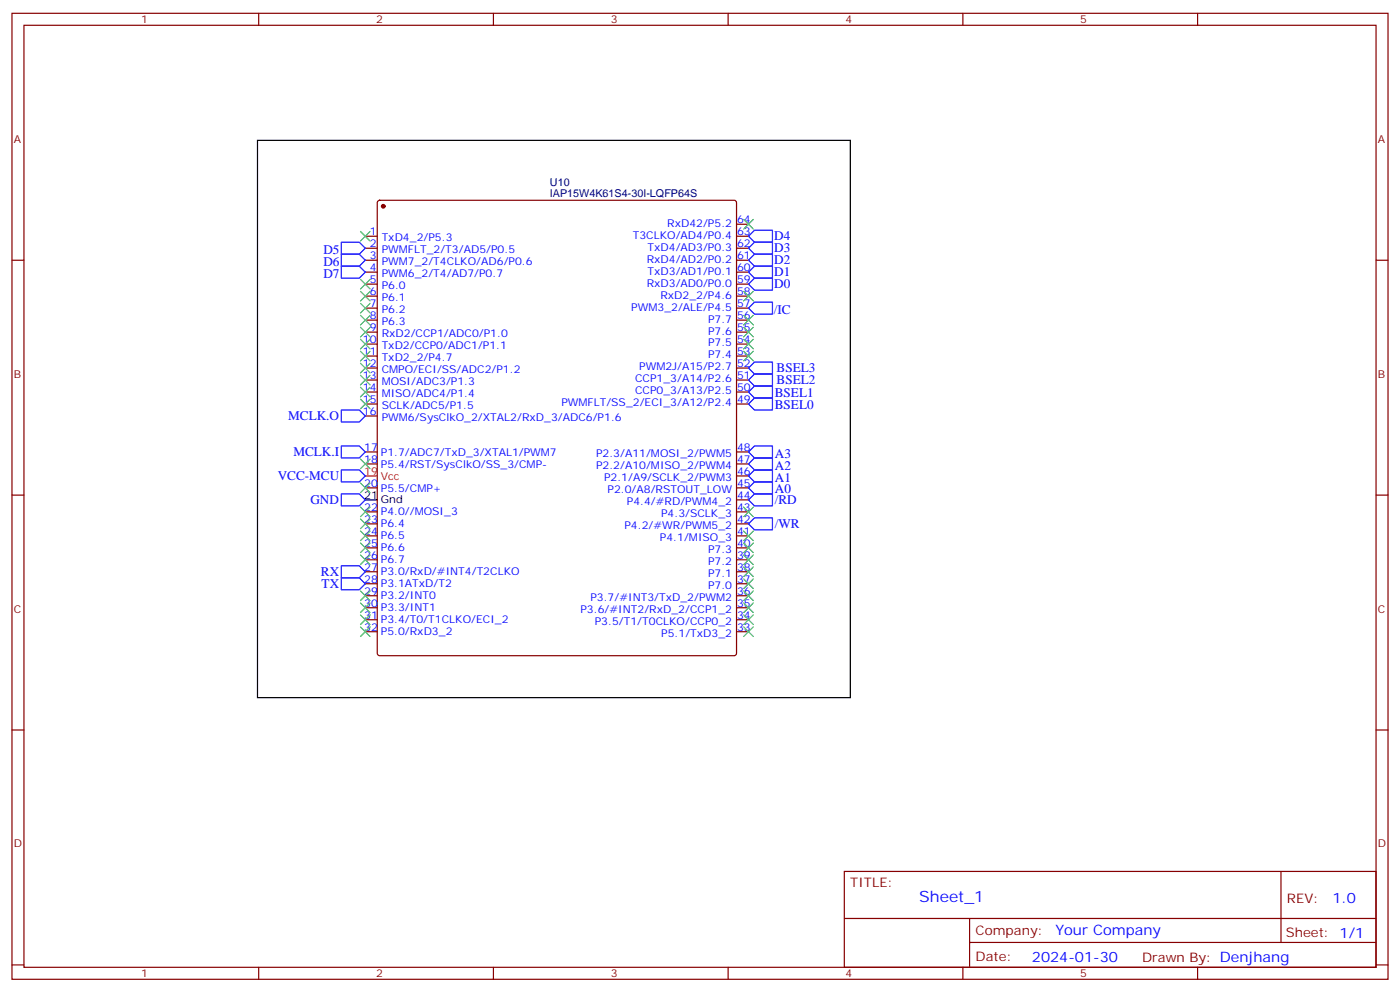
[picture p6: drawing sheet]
<svg xmlns="http://www.w3.org/2000/svg" width="412mm" height="292mm" viewBox="0 0 412 292" stroke-linecap="round" stroke-linejoin="round" font-family="sans-serif">
<g fill="none" stroke="#870000" stroke-width=".35">
<path d="M3.5 3.9h405.4v284.4h-405.4zM7.1 7.4h398.2v277.3h-398.2zM76.2 3.9v3.5M145.3 3.9v3.5M214.5 3.9v3.5M283.6 3.9v3.5M352.8 3.9v3.5M111.4 59.2l.4-.3h104.5l.5 .3 .2 .5v132.6l-.3 .5-.4 .2h-104.5l-.5-.2-.2-.5v-132.6zM3.5 76.6h3.6M107.6 76.6h3.5M107.6 69.5h3.5M107.6 73.1h3.5"/>
<path d="M217 76.6h3.5M217 69.5h3.5M217 73.1h3.5M217 66h3.5M405.3 76.6h3.6M107.6 80.1h3.5M107.6 83.6h3.5M107.6 87.2h3.5M107.6 90.7h3.5M107.6 94.2h3.5M107.6 97.8h3.5M217 80.1h3.5"/>
<path d="M217 83.6h3.5M217 87.2h3.5M217 90.7h3.5M217 94.2h3.5M217 97.8h3.5M107.6 101.3h3.5M107.6 104.8h3.5M107.6 108.3h3.5M107.6 111.9h3.5M107.6 115.4h3.5M107.6 118.9h3.5M217 101.3h3.5"/>
<path d="M217 104.8h3.5M217 108.3h3.5M217 111.9h3.5M217 115.4h3.5M217 118.9h3.5M107.6 122.4h3.5M107.6 136.6h3.5M107.6 133h3.5M217 136.6h3.5M217 133h3.5M3.5 145.7h3.6M107.6 157.7h3.5"/>
<path d="M107.6 154.2h3.5M107.6 150.7h3.5M107.6 143.6h3.5M217 157.7h3.5M217 154.2h3.5M217 150.7h3.5M217 143.6h3.5M217 140.1h3.5M217 147.1h3.5M405.3 145.7h3.6M107.6 178.9h3.5M107.6 175.4h3.5"/>
<path d="M107.6 171.8h3.5M107.6 168.3h3.5M107.6 164.8h3.5M107.6 161.3h3.5M217 178.9h3.5M217 175.4h3.5M217 171.8h3.5M217 168.3h3.5M217 164.8h3.5M217 161.3h3.5M107.6 185.9h3.5M107.6 182.4h3.5"/>
<path d="M217 185.9h3.5M217 182.4h3.5M3.5 214.9h3.6M405.3 214.9h3.6M248.7 256.5h156.6v28.2h-156.6zM377.3 256.5v20.9M248.7 270.4h156.5M285.6 277.4h119.6M285.6 270.4v14.1M3.5 284h3.6M76.2 284.7v3.6M145.3 284.7v3.6"/>
<path d="M214.5 284.7v3.6M283.6 284.7v3.6M352.8 284.7v3.6M405.3 284h3.6"/>
</g>
<circle cx="112.9" cy="60.7" r=".53" fill="#870000" stroke="#870000" stroke-width=".35"/>
<path d="M75.8 41.3h174.7v164.1h-174.7zM107.6 147.1h3.5" fill="none" stroke="#000" stroke-width=".35"/>
<path d="M107.6 140.1h3.5" fill="none" stroke="#f00" stroke-width=".35"/>
<g fill="none" stroke="#00f" stroke-width=".35">
<path d="M100.5 78.4h5.3l1.8 1.7-1.8 1.8h-5.3zM100.5 74.8h5.3l1.8 1.8-1.8 1.8h-5.3zM100.5 71.3h5.3l1.8 1.8-1.8 1.7h-5.3zM220.5 76.6l1.7-1.8h5.3v3.6h-5.3zM220.5 73.1l1.7-1.8h5.3v3.5h-5.3zM220.5 69.5l1.7-1.7h5.3v3.5h-5.3zM220.5 83.6l1.7-1.7h5.3v3.5h-5.3zM220.5 80.1l1.7-1.7h5.3v3.5h-5.3zM222.2 88.9h5.3v3.6h-5.3l-1.7-1.8zM220.5 108.3l1.7-1.7h5.3v3.5h-5.3zM220.5 111.9l1.7-1.8h5.3v3.5h-5.3zM220.5 115.4l1.7-1.8h5.3v3.6h-5.3z"/>
<path d="M220.5 118.9l1.7-1.7h5.3v3.5h-5.3zM100.5 120.7h5.3l1.8 1.7-1.8 1.8h-5.3zM100.5 138.3h5.3l1.8 1.8-1.8 1.8h-5.3zM100.5 131.3h5.3l1.8 1.7-1.8 1.8h-5.3zM220.5 136.6l1.7-1.8h5.3v3.5h-5.3zM220.5 133l1.7-1.7h5.3v3.5h-5.3zM100.5 145.4h5.3l1.8 1.7-1.8 1.8h-5.3zM220.5 140.1l1.7-1.8h5.3v3.6h-5.3zM220.5 143.6l1.7-1.7h5.3v3.5h-5.3zM222.2 145.4h5.3v3.5h-5.3l-1.7-1.8zM222.2 152.4h5.3v3.6h-5.3l-1.7-1.8zM100.5 166.5h5.3l1.8 1.8-1.8 1.8h-5.3z"/>
<path d="M100.5 170.1h5.3l1.8 1.7-1.8 1.8h-5.3z"/>
</g>
<g fill="none" stroke="#3c3" stroke-width=".35">
<path d="M106.2 68.1l2.8 2.8M109 68.1l-2.8 2.8M219.1 64.6l2.8 2.8M221.9 64.6l-2.8 2.8M106.2 99.9l2.8 2.8M106.2 96.3l2.8 2.9M106.2 92.8l2.8 2.8M106.2 89.3l2.8 2.8M106.2 85.8l2.8 2.8M106.2 82.2l2.8 2.9M109 99.9l-2.8 2.8M109 96.3l-2.8 2.9"/>
<path d="M109 92.8l-2.8 2.8M109 89.3l-2.8 2.8M109 85.8l-2.8 2.8M109 82.2l-2.8 2.9M219.1 85.8l2.8 2.8M219.1 92.8l2.8 2.8M219.1 96.3l2.8 2.9M219.1 99.9l2.8 2.8M221.9 85.8l-2.8 2.8M221.9 92.8l-2.8 2.8M221.9 96.3l-2.8 2.9M221.9 99.9l-2.8 2.8"/>
<path d="M106.2 110.5l2.8 2.8M106.2 106.9l2.8 2.8M106.2 114l2.8 2.8M106.2 117.5l2.8 2.8M106.2 103.4l2.8 2.8M109 110.5l-2.8 2.8M109 106.9l-2.8 2.8M109 114l-2.8 2.8M109 117.5l-2.8 2.8M109 103.4l-2.8 2.8M219.1 103.4l2.8 2.8M221.9 103.4l-2.8 2.8"/>
<path d="M106.2 135.1l2.8 2.9M109 135.1l-2.8 2.9M106.2 159.8l2.8 2.9M106.2 156.3l2.8 2.8M106.2 152.8l2.8 2.8M106.2 149.3l2.8 2.8M106.2 142.2l2.8 2.8M109 159.8l-2.8 2.9M109 156.3l-2.8 2.8M109 152.8l-2.8 2.8M109 149.3l-2.8 2.8M109 142.2l-2.8 2.8"/>
<path d="M219.1 149.3l2.8 2.8M219.1 156.3l2.8 2.8M219.1 159.8l2.8 2.9M221.9 149.3l-2.8 2.8M221.9 156.3l-2.8 2.8M221.9 159.8l-2.8 2.9M106.2 177.5l2.8 2.8M106.2 174l2.8 2.8M106.2 163.4l2.8 2.8M109 177.5l-2.8 2.8M109 174l-2.8 2.8M109 163.4l-2.8 2.8"/>
<path d="M219.1 163.4l2.8 2.8M219.1 166.9l2.8 2.8M219.1 170.4l2.8 2.8M219.1 174l2.8 2.8M219.1 177.5l2.8 2.8M221.9 163.4l-2.8 2.8M221.9 166.9l-2.8 2.8M221.9 170.4l-2.8 2.8M221.9 174l-2.8 2.8M221.9 177.5l-2.8 2.8M106.2 184.5l2.8 2.9M106.2 181l2.8 2.8"/>
<path d="M109 184.5l-2.8 2.9M109 181l-2.8 2.8M219.1 181l2.8 2.8M219.1 184.5l2.8 2.9M221.9 181l-2.8 2.8M221.9 184.5l-2.8 2.9"/>
</g>
<text font-size="4.6" fill="#00f" x="270.8" y="265.5">Sheet_1</text>
<g font-size="4.2" fill="#00f">
<text x="392.5" y="265.8">1.0</text>
<text x="310.9" y="275.3">Your Company</text>
<text x="304" y="283.1">2024-01-30</text>
</g>
<g font-size="3.9" fill="#00f">
<text x="228.1" y="70.6">D4</text>
<text x="95.3" y="74.8">D5</text>
<text x="228.1" y="77.6">D2</text>
<text x="228.1" y="74.1">D3</text>
<text x="95.3" y="81.9">D7</text>
<text x="95.3" y="78.4">D6</text>
<text x="228.1" y="81.2">D1</text>
<text x="228.1" y="84.7">D0</text>
<text x="227.9" y="92.5">/IC</text>
<text x="228.8" y="109.6">BSEL3</text>
<text x="228.8" y="113.1">BSEL2</text>
<text x="228.2" y="117">BSEL1</text>
<text x="84.9" y="123.7">MCLK.O</text>
<text x="228.2" y="120.5">BSEL0</text>
<text x="86.4" y="134.3">MCLK.I</text>
<text x="228.2" y="134.7">A3</text>
<text x="81.8" y="141.3">VCC-MCU</text>
<text x="228.2" y="138.2">A2</text>
<text x="228.2" y="141.7">A1</text>
<text x="91.5" y="148.4">GND</text>
<text x="228.2" y="148.4">/RD</text>
<text x="228.2" y="145.2">A0</text>
<text x="228.2" y="155.5">/WR</text>
<text x="94.5" y="169.6">RX</text>
<text x="94.7" y="173.1">TX</text>
</g>
<g font-size="3.9" fill="#800">
<text x="250.5" y="261.1">TITLE:</text>
<text x="379.1" y="265.8">REV:</text>
<text x="287.4" y="275.3">Company:</text>
<text x="378.7" y="275.9">Sheet: 1/1</text>
<text x="287.4" y="283">Date:</text>
<text x="336.4" y="283.1">Drawn By: Denjhang</text>
</g>
<g font-size="3.2" fill="#800">
<text x="41.6" y="6.9">1</text>
<text x="110.8" y="6.9">2</text>
<text x="179.9" y="6.9">3</text>
<text x="249.1" y="6.9">4</text>
<text x="318.2" y="6.9">5</text>
<text x="4.1" y="42">A</text>
<text x="405.9" y="42">A</text>
<text x="4.1" y="111.2">B</text>
<text x="405.9" y="111.2">B</text>
<text x="4.1" y="180.3">C</text>
<text x="405.9" y="180.3">C</text>
<text x="4.1" y="249.4">D</text>
<text x="405.9" y="249.4">D</text>
<text x="41.6" y="287.7">1</text>
<text x="110.8" y="287.7">2</text>
<text x="179.9" y="287.7">3</text>
<text x="249.1" y="287.7">4</text>
<text x="318.2" y="287.7">5</text>
</g>
<g font-size="3.2" fill="#000080">
<text x="162" y="57.9">IAP15W4K61S4-30I-LQFP64S</text>
<text x="162" y="54.7">U10</text>
</g>
<g font-size="3.2" fill="#00f">
<text x="217.1" y="65.7">64</text>
<text x="108.9" y="69.2">1</text>
<text x="112.4" y="70.9">TxD4_2/P5.3</text>
<text x="186.4" y="70.2">T3CLKO/AD4/P0.4</text>
<text x="196.6" y="66.7">RxD42/P5.2</text>
<text x="217.1" y="69.2">63</text>
<text x="108.9" y="72.7">2</text>
<text x="108.9" y="76.2">3</text>
<text x="112.4" y="74.5">PWMFLT_2/T3/AD5/P0.5</text>
<text x="112.4" y="78">PWM7_2/T4CLKO/AD6/P0.6</text>
<text x="190.5" y="77.3">RxD4/AD2/P0.2</text>
<text x="190.7" y="73.8">TxD4/AD3/P0.3</text>
<text x="217.1" y="76.2">61</text>
<text x="217.1" y="72.7">62</text>
<text x="108.9" y="79.8">4</text>
<text x="108.9" y="83.3">5</text>
<text x="112.4" y="81.5">PWM6_2/T4/AD7/P0.7</text>
<text x="190.7" y="80.8">TxD3/AD1/P0.1</text>
<text x="217.1" y="83.3">59</text>
<text x="217.1" y="79.8">60</text>
<text x="108.9" y="86.8">6</text>
<text x="112.4" y="85.1">P6.0</text>
<text x="112.4" y="88.6">P6.1</text>
<text x="190.5" y="84.3">RxD3/AD0/P0.0</text>
<text x="194.5" y="87.9">RxD2_2/P4.6</text>
<text x="217.1" y="86.8">58</text>
<text x="108.9" y="90.3">7</text>
<text x="108.9" y="93.9">8</text>
<text x="112.4" y="92.1">P6.2</text>
<text x="112.4" y="95.6">P6.3</text>
<text x="186" y="91.4">PWM3_2/ALE/P4.5</text>
<text x="208.6" y="94.9">P7.7</text>
<text x="217.1" y="93.9">56</text>
<text x="217.1" y="90.3">57</text>
<text x="106.9" y="100.9">10</text>
<text x="108.9" y="97.4">9</text>
<text x="112.4" y="99.2">RxD2/CCP1/ADC0/P1.0</text>
<text x="208.6" y="102">P7.5</text>
<text x="208.6" y="98.5">P7.6</text>
<text x="217.1" y="100.9">54</text>
<text x="217.1" y="97.4">55</text>
<text x="106.9" y="104.5">11</text>
<text x="106.9" y="108">12</text>
<text x="112.4" y="102.7">TxD2/CCP0/ADC1/P1.1</text>
<text x="112.4" y="106.2">TxD2_2/P4.7</text>
<text x="208.6" y="105.5">P7.4</text>
<text x="217.1" y="108">52</text>
<text x="217.1" y="104.5">53</text>
<text x="106.9" y="111.5">13</text>
<text x="112.4" y="109.7">CMPO/ECI/SS/ADC2/P1.2</text>
<text x="112.4" y="113.3">MOSI/ADC3/P1.3</text>
<text x="187.1" y="112.6">CCP1_3/A14/P2.6</text>
<text x="188.3" y="109">PWM2J/A15/P2.7</text>
<text x="217.1" y="111.5">51</text>
<text x="106.9" y="115">14</text>
<text x="106.9" y="118.6">15</text>
<text x="112.4" y="116.8">MISO/ADC4/P1.4</text>
<text x="165.4" y="119.6">PWMFLT/SS_2/ECI_3/A12/P2.4</text>
<text x="187.1" y="116.1">CCP0_3/A13/P2.5</text>
<text x="217.1" y="118.6">49</text>
<text x="217.1" y="115">50</text>
<text x="106.9" y="122.1">16</text>
<text x="112.4" y="120.3">SCLK/ADC5/P1.5</text>
<text x="112.4" y="123.9">PWM6/SysClkO_2/XTAL2/RxD_3/ADC6/P1.6</text>
<text x="107.3" y="136.2">18</text>
<text x="107.3" y="132.7">17</text>
<text x="112.2" y="137.6">P5.4/RST/SysClkO/SS_3/CMP-</text>
<text x="112.2" y="134.1">P1.7/ADC7/TxD_3/XTAL1/PWM7</text>
<text x="175.6" y="134.4">P2.3/A11/MOSI_2/PWM5</text>
<text x="175.6" y="138">P2.2/A10/MISO_2/PWM4</text>
<text x="217.1" y="132.7">48</text>
<text x="217.1" y="136.2">47</text>
<text x="107.3" y="143.3">20</text>
<text x="177.9" y="141.5">P2.1/A9/SCLK_2/PWM3</text>
<text x="217.1" y="139.7">46</text>
<text x="217.1" y="143.3">45</text>
<text x="112.2" y="144.7">P5.5/CMP+</text>
<text x="179" y="145">P2.0/A8/RSTOUT_LOW</text>
<text x="184.6" y="148.6">P4.4/#RD/PWM4_2</text>
<text x="217.1" y="146.8">44</text>
<text x="107.3" y="153.8">23</text>
<text x="107.3" y="150.3">22</text>
<text x="112.2" y="155.3">P6.4</text>
<text x="112.2" y="151.7">P4.0//MOSI_3</text>
<text x="184" y="155.6">P4.2/#WR/PWM5_2</text>
<text x="194.7" y="152.1">P4.3/SCLK_3</text>
<text x="217.1" y="150.3">43</text>
<text x="217.1" y="153.8">42</text>
<text x="107.3" y="160.9">25</text>
<text x="107.3" y="157.4">24</text>
<text x="112.2" y="158.8">P6.5</text>
<text x="194.4" y="159.1">P4.1/MISO_3</text>
<text x="217.1" y="157.4">41</text>
<text x="217.1" y="160.9">40</text>
<text x="107.3" y="168">27</text>
<text x="107.3" y="164.4">26</text>
<text x="112.2" y="165.8">P6.7</text>
<text x="112.2" y="162.3">P6.6</text>
<text x="208.6" y="162.7">P7.3</text>
<text x="208.6" y="166.2">P7.2</text>
<text x="217.1" y="164.4">39</text>
<text x="217.1" y="168">38</text>
<text x="107.3" y="171.5">28</text>
<text x="112.2" y="172.9">P3.1ATxD/T2</text>
<text x="112.2" y="169.4">P3.0/RxD/#INT4/T2CLKO</text>
<text x="208.6" y="169.7">P7.1</text>
<text x="208.6" y="173.2">P7.0</text>
<text x="217.1" y="171.5">37</text>
<text x="107.3" y="178.5">30</text>
<text x="107.3" y="175">29</text>
<text x="112.2" y="180">P3.3/INT1</text>
<text x="112.2" y="176.4">P3.2/INT0</text>
<text x="173.9" y="176.8">P3.7/#INT3/TxD_2/PWM2</text>
<text x="217.1" y="175">36</text>
<text x="217.1" y="178.5">35</text>
<text x="107.3" y="185.6">32</text>
<text x="107.3" y="182.1">31</text>
<text x="112.2" y="183.5">P3.4/T0/T1CLKO/ECI_2</text>
<text x="171" y="180.3">P3.6/#INT2/RxD_2/CCP1_2</text>
<text x="175.2" y="183.8">P3.5/T1/T0CLKO/CCP0_2</text>
<text x="217.1" y="182.1">34</text>
<text x="217.1" y="185.6">33</text>
<text x="112.2" y="187">P5.0/RxD3_2</text>
<text x="194.8" y="187.4">P5.1/TxD3_2</text>
</g>
<g font-size="3.2" fill="#f00">
<text x="107.3" y="139.7">19</text>
<text x="112.2" y="141.1">Vcc</text>
</g>
<g font-size="3.2">
<text x="107.3" y="146.8">21</text>
<text x="112.2" y="148.2">Gnd</text>
</g>
</svg>
